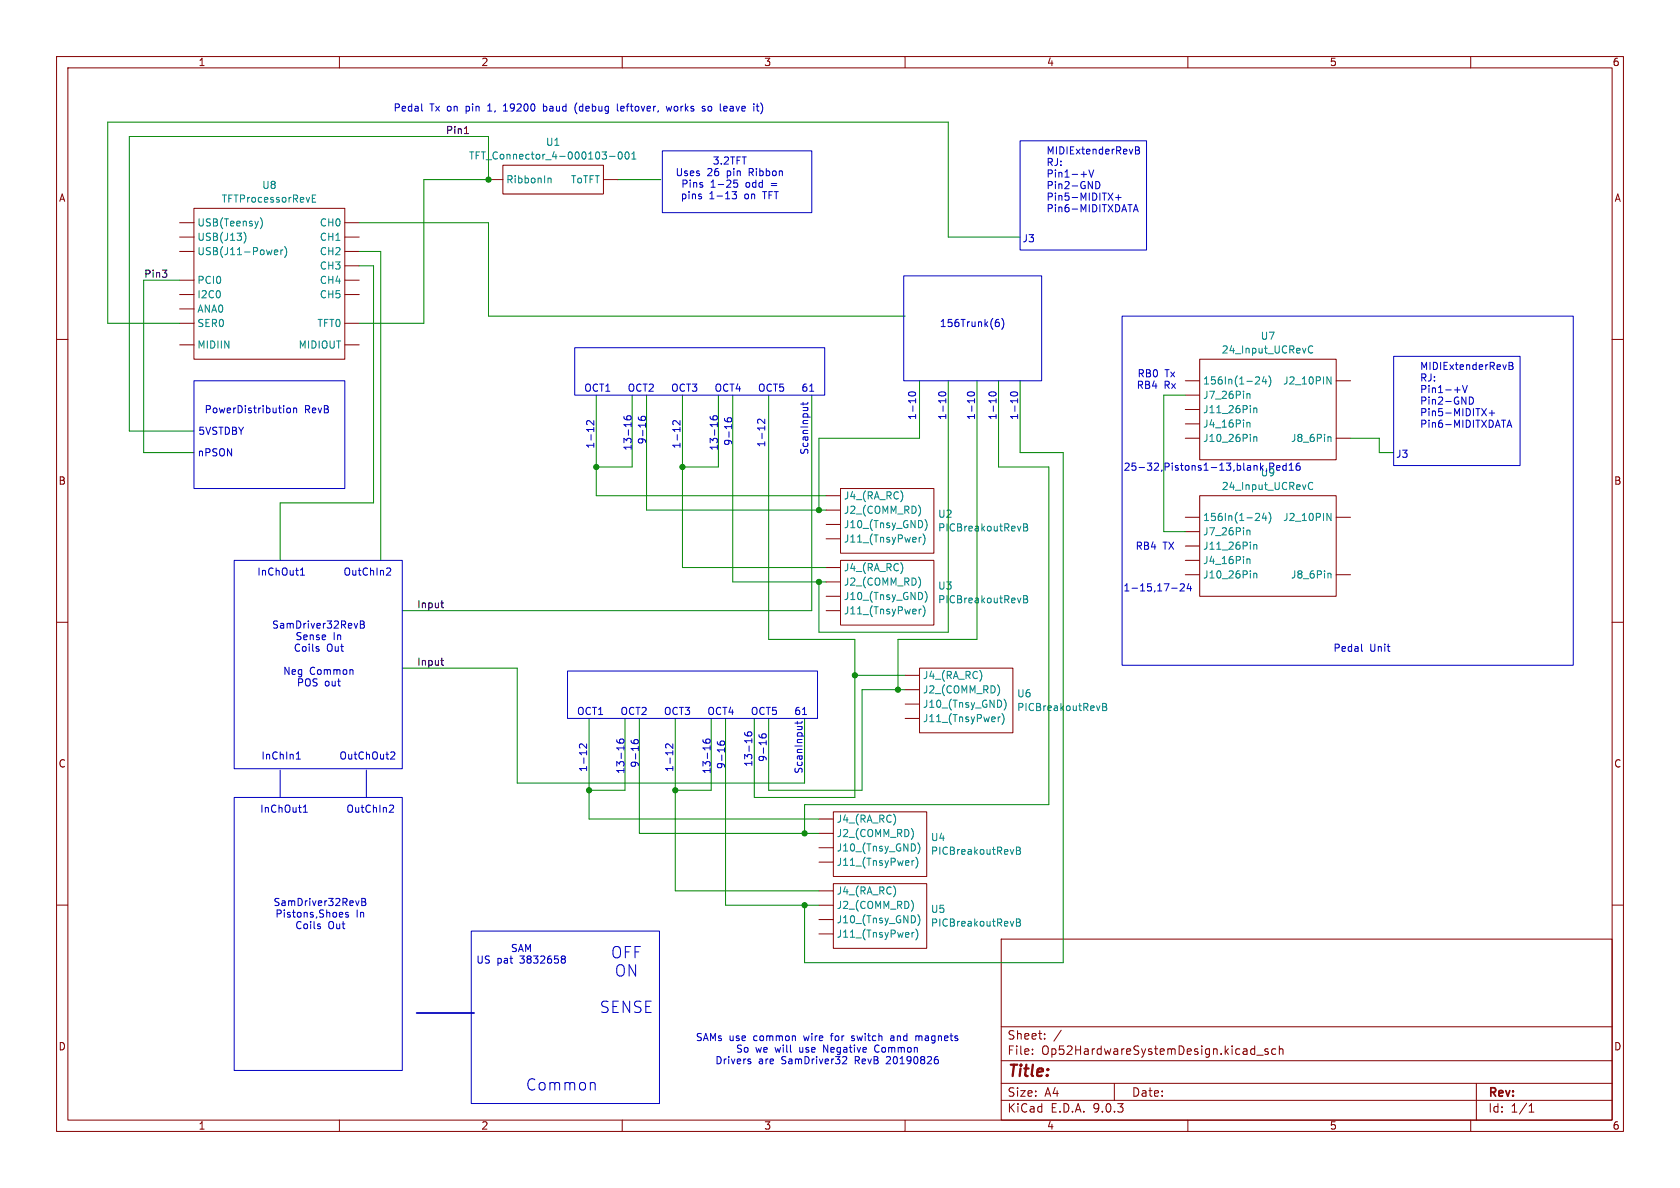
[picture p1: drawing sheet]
(kicad_sch
 (version 20250114)
 (generator "eeschema")
 (generator_version "9.0")
 (paper "A4")
 (lib_symbols
  (symbol "24_Input_UC,_Connectors_only_4-000050-001_1" (exclude_from_sim no) (in_bom yes) (on_board yes)
   (property "Reference" "U" (at 0 0 0) (effects (font (size 1.27 1.27))))
   (property "Value" "24_Input_UC,_Connectors_only_4-000050-001" (at 2.54 2.54 0) (effects (font (size 1.27 1.27))))
   (property "Footprint" "" (at 0 0 0) (effects (font (size 1.27 1.27)) (hide yes)))
   (property "Datasheet" "" (at 0 0 0) (effects (font (size 1.27 1.27)) (hide yes)))
   (property "Description" "" (at 0 0 0) (effects (font (size 1.27 1.27)) (hide yes)))
   (symbol "24_Input_UC,_Connectors_only_4-000050-001_1_0_1"
    (rectangle (start -6.35 -1.27) (end 17.78 -19.05) (stroke (width 0.1524) (type default)) (fill (type none))))
   (symbol "24_Input_UC,_Connectors_only_4-000050-001_1_1_1"
    (pin input line (at -8.89 -5.08 0) (length 2.54) (name "156In(1-24)" (effects (font (size 1.27 1.27)))) (number "" (effects (font (size 1.27 1.27)))))
    (pin input line (at -8.89 -7.62 0) (length 2.54) (name "J7_26Pin" (effects (font (size 1.27 1.27)))) (number "" (effects (font (size 1.27 1.27)))))
    (pin input line (at -8.89 -10.16 0) (length 2.54) (name "J11_26Pin" (effects (font (size 1.27 1.27)))) (number "" (effects (font (size 1.27 1.27)))))
    (pin input line (at -8.89 -12.7 0) (length 2.54) (name "J4_16Pin" (effects (font (size 1.27 1.27)))) (number "" (effects (font (size 1.27 1.27)))))
    (pin input line (at -8.89 -15.24 0) (length 2.54) (name "J10_26Pin" (effects (font (size 1.27 1.27)))) (number "" (effects (font (size 1.27 1.27)))))
    (pin input line (at 20.32 -5.08 180) (length 2.54) (name "J2_10PIN" (effects (font (size 1.27 1.27)))) (number "" (effects (font (size 1.27 1.27)))))
    (pin input line (at 20.32 -15.24 180) (length 2.54) (name "J8_6Pin" (effects (font (size 1.27 1.27)))) (number "" (effects (font (size 1.27 1.27))))))
   (embedded_fonts no))
  (symbol "PCBA:24_Input_UC,_Connectors_only_4-000050-001" (exclude_from_sim no) (in_bom yes) (on_board yes)
   (property "Reference" "U" (at 0 0 0) (effects (font (size 1.27 1.27))))
   (property "Value" "24_Input_UC,_Connectors_only_4-000050-001" (at 2.54 2.54 0) (effects (font (size 1.27 1.27))))
   (property "Footprint" "" (at 0 0 0) (effects (font (size 1.27 1.27)) (hide yes)))
   (property "Datasheet" "" (at 0 0 0) (effects (font (size 1.27 1.27)) (hide yes)))
   (property "Description" "" (at 0 0 0) (effects (font (size 1.27 1.27)) (hide yes)))
   (symbol "24_Input_UC,_Connectors_only_4-000050-001_0_1"
    (rectangle (start -6.35 -1.27) (end 17.78 -19.05) (stroke (width 0.1524) (type default)) (fill (type none))))
   (symbol "24_Input_UC,_Connectors_only_4-000050-001_1_1"
    (pin input line (at -8.89 -5.08 0) (length 2.54) (name "156In(1-24)" (effects (font (size 1.27 1.27)))) (number "" (effects (font (size 1.27 1.27)))))
    (pin input line (at -8.89 -7.62 0) (length 2.54) (name "J7_26Pin" (effects (font (size 1.27 1.27)))) (number "" (effects (font (size 1.27 1.27)))))
    (pin input line (at -8.89 -10.16 0) (length 2.54) (name "J11_26Pin" (effects (font (size 1.27 1.27)))) (number "" (effects (font (size 1.27 1.27)))))
    (pin input line (at -8.89 -12.7 0) (length 2.54) (name "J4_16Pin" (effects (font (size 1.27 1.27)))) (number "" (effects (font (size 1.27 1.27)))))
    (pin input line (at -8.89 -15.24 0) (length 2.54) (name "J10_26Pin" (effects (font (size 1.27 1.27)))) (number "" (effects (font (size 1.27 1.27)))))
    (pin input line (at 20.32 -5.08 180) (length 2.54) (name "J2_10PIN" (effects (font (size 1.27 1.27)))) (number "" (effects (font (size 1.27 1.27)))))
    (pin input line (at 20.32 -15.24 180) (length 2.54) (name "J8_6Pin" (effects (font (size 1.27 1.27)))) (number "" (effects (font (size 1.27 1.27))))))
   (embedded_fonts no))
  (symbol "PCBA:PICBreakoutRevB" (exclude_from_sim no) (in_bom yes) (on_board yes)
   (property "Reference" "U" (at -6.604 0.508 0) (effects (font (size 1.27 1.27))))
   (property "Value" "PICBreakoutRevB" (at 0.762 -1.524 0) (effects (font (size 1.27 1.27))))
   (property "Footprint" "" (at 0 0 0) (effects (font (size 1.27 1.27)) (hide yes)))
   (property "Datasheet" "" (at 0 0 0) (effects (font (size 1.27 1.27)) (hide yes)))
   (property "Description" "" (at 0 0 0) (effects (font (size 1.27 1.27)) (hide yes)))
   (symbol "PICBreakoutRevB_0_1"
    (rectangle (start -7.62 -2.54) (end 8.89 -13.97) (stroke (width 0) (type default)) (fill (type none))))
   (symbol "PICBreakoutRevB_1_1"
    (pin input line (at -10.16 -3.81 0) (length 2.54) (name "J4_(RA_RC)" (effects (font (size 1.27 1.27)))) (number "" (effects (font (size 1.27 1.27)))))
    (pin input line (at -10.16 -6.35 0) (length 2.54) (name "J2_(COMM_RD)" (effects (font (size 1.27 1.27)))) (number "" (effects (font (size 1.27 1.27)))))
    (pin input line (at -10.16 -8.89 0) (length 2.54) (name "J10_(Tnsy_GND)" (effects (font (size 1.27 1.27)))) (number "" (effects (font (size 1.27 1.27)))))
    (pin input line (at -10.16 -11.43 0) (length 2.54) (name "J11_(TnsyPwer)" (effects (font (size 1.27 1.27)))) (number "" (effects (font (size 1.27 1.27))))))
   (embedded_fonts no))
  (symbol "PCBA:TFTProcessorRevD_4-000041-001" (exclude_from_sim no) (in_bom yes) (on_board yes)
   (property "Reference" "U" (at 0 0 0) (effects (font (size 1.27 1.27))))
   (property "Value" "TFTProcessorRevD_4-000041-001" (at 0 2.54 0) (effects (font (size 1.27 1.27))))
   (property "Footprint" "" (at 0 0 0) (effects (font (size 1.27 1.27)) (hide yes)))
   (property "Datasheet" "" (at 0 0 0) (effects (font (size 1.27 1.27)) (hide yes)))
   (property "Description" "" (at 0 0 0) (effects (font (size 1.27 1.27)) (hide yes)))
   (symbol "TFTProcessorRevD_4-000041-001_0_1"
    (rectangle (start -10.16 -1.27) (end 16.51 -27.94) (stroke (width 0.1524) (type default)) (fill (type none))))
   (symbol "TFTProcessorRevD_4-000041-001_1_1"
    (pin input line (at -12.7 -3.81 0) (length 2.54) (name "USB(Teensy)" (effects (font (size 1.27 1.27)))) (number "" (effects (font (size 1.27 1.27)))))
    (pin input line (at -12.7 -6.35 0) (length 2.54) (name "USB(J13)" (effects (font (size 1.27 1.27)))) (number "" (effects (font (size 1.27 1.27)))))
    (pin input line (at -12.7 -8.89 0) (length 2.54) (name "USB(J11-Power)" (effects (font (size 1.27 1.27)))) (number "" (effects (font (size 1.27 1.27)))))
    (pin input line (at -12.7 -13.97 0) (length 2.54) (name "PCI0" (effects (font (size 1.27 1.27)))) (number "" (effects (font (size 1.27 1.27)))))
    (pin input line (at -12.7 -16.51 0) (length 2.54) (name "I2C0" (effects (font (size 1.27 1.27)))) (number "" (effects (font (size 1.27 1.27)))))
    (pin input line (at -12.7 -19.05 0) (length 2.54) (name "ANA0" (effects (font (size 1.27 1.27)))) (number "" (effects (font (size 1.27 1.27)))))
    (pin input line (at -12.7 -21.59 0) (length 2.54) (name "SER0" (effects (font (size 1.27 1.27)))) (number "" (effects (font (size 1.27 1.27)))))
    (pin input line (at -12.7 -25.4 0) (length 2.54) (name "MIDIIN" (effects (font (size 1.27 1.27)))) (number "" (effects (font (size 1.27 1.27)))))
    (pin input line (at 19.05 -3.81 180) (length 2.54) (name "CH0" (effects (font (size 1.27 1.27)))) (number "" (effects (font (size 1.27 1.27)))))
    (pin input line (at 19.05 -6.35 180) (length 2.54) (name "CH1" (effects (font (size 1.27 1.27)))) (number "" (effects (font (size 1.27 1.27)))))
    (pin input line (at 19.05 -8.89 180) (length 2.54) (name "CH2" (effects (font (size 1.27 1.27)))) (number "" (effects (font (size 1.27 1.27)))))
    (pin input line (at 19.05 -11.43 180) (length 2.54) (name "CH3" (effects (font (size 1.27 1.27)))) (number "" (effects (font (size 1.27 1.27)))))
    (pin input line (at 19.05 -13.97 180) (length 2.54) (name "CH4" (effects (font (size 1.27 1.27)))) (number "" (effects (font (size 1.27 1.27)))))
    (pin input line (at 19.05 -16.51 180) (length 2.54) (name "CH5" (effects (font (size 1.27 1.27)))) (number "" (effects (font (size 1.27 1.27)))))
    (pin input line (at 19.05 -21.59 180) (length 2.54) (name "TFT0" (effects (font (size 1.27 1.27)))) (number "" (effects (font (size 1.27 1.27)))))
    (pin output line (at 19.05 -25.4 180) (length 2.54) (name "MIDIOUT" (effects (font (size 1.27 1.27)))) (number "" (effects (font (size 1.27 1.27))))))
   (embedded_fonts no))
  (symbol "PCBA:TFT_Connector_4-000103-001" (exclude_from_sim no) (in_bom yes) (on_board yes)
   (property "Reference" "U" (at 0 0 0) (effects (font (size 1.27 1.27))))
   (property "Value" "TFT_Connector_4-000103-001" (at 0 2.54 0) (effects (font (size 1.27 1.27))))
   (property "Footprint" "" (at 0 0 0) (effects (font (size 1.27 1.27)) (hide yes)))
   (property "Datasheet" "" (at 0 0 0) (effects (font (size 1.27 1.27)) (hide yes)))
   (property "Description" "" (at 0 0 0) (effects (font (size 1.27 1.27)) (hide yes)))
   (symbol "TFT_Connector_4-000103-001_0_1"
    (rectangle (start -10.16 -1.27) (end 7.62 -6.35) (stroke (width 0.1524) (type default)) (fill (type none))))
   (symbol "TFT_Connector_4-000103-001_1_1"
    (pin input line (at -12.7 -3.81 0) (length 2.54) (name "RibbonIn" (effects (font (size 1.27 1.27)))) (number "" (effects (font (size 1.27 1.27)))))
    (pin output line (at 10.16 -3.81 180) (length 2.54) (name "ToTFT" (effects (font (size 1.27 1.27)))) (number "" (effects (font (size 1.27 1.27))))))
   (embedded_fonts no))
  (symbol "PICBreakoutRevB_1" (exclude_from_sim no) (in_bom yes) (on_board yes)
   (property "Reference" "U" (at -6.604 0.508 0) (effects (font (size 1.27 1.27))))
   (property "Value" "PICBreakoutRevB" (at 0.762 -1.524 0) (effects (font (size 1.27 1.27))))
   (property "Footprint" "" (at 0 0 0) (effects (font (size 1.27 1.27)) (hide yes)))
   (property "Datasheet" "" (at 0 0 0) (effects (font (size 1.27 1.27)) (hide yes)))
   (property "Description" "" (at 0 0 0) (effects (font (size 1.27 1.27)) (hide yes)))
   (symbol "PICBreakoutRevB_1_0_1"
    (rectangle (start -7.62 -2.54) (end 8.89 -13.97) (stroke (width 0) (type default)) (fill (type none))))
   (symbol "PICBreakoutRevB_1_1_1"
    (pin input line (at -10.16 -3.81 0) (length 2.54) (name "J4_(RA_RC)" (effects (font (size 1.27 1.27)))) (number "" (effects (font (size 1.27 1.27)))))
    (pin input line (at -10.16 -6.35 0) (length 2.54) (name "J2_(COMM_RD)" (effects (font (size 1.27 1.27)))) (number "" (effects (font (size 1.27 1.27)))))
    (pin input line (at -10.16 -8.89 0) (length 2.54) (name "J10_(Tnsy_GND)" (effects (font (size 1.27 1.27)))) (number "" (effects (font (size 1.27 1.27)))))
    (pin input line (at -10.16 -11.43 0) (length 2.54) (name "J11_(TnsyPwer)" (effects (font (size 1.27 1.27)))) (number "" (effects (font (size 1.27 1.27))))))
   (embedded_fonts no))
  (symbol "PICBreakoutRevB_2" (exclude_from_sim no) (in_bom yes) (on_board yes)
   (property "Reference" "U" (at -6.604 0.508 0) (effects (font (size 1.27 1.27))))
   (property "Value" "PICBreakoutRevB" (at 0.762 -1.524 0) (effects (font (size 1.27 1.27))))
   (property "Footprint" "" (at 0 0 0) (effects (font (size 1.27 1.27)) (hide yes)))
   (property "Datasheet" "" (at 0 0 0) (effects (font (size 1.27 1.27)) (hide yes)))
   (property "Description" "" (at 0 0 0) (effects (font (size 1.27 1.27)) (hide yes)))
   (symbol "PICBreakoutRevB_2_0_1"
    (rectangle (start -7.62 -2.54) (end 8.89 -13.97) (stroke (width 0) (type default)) (fill (type none))))
   (symbol "PICBreakoutRevB_2_1_1"
    (pin input line (at -10.16 -3.81 0) (length 2.54) (name "J4_(RA_RC)" (effects (font (size 1.27 1.27)))) (number "" (effects (font (size 1.27 1.27)))))
    (pin input line (at -10.16 -6.35 0) (length 2.54) (name "J2_(COMM_RD)" (effects (font (size 1.27 1.27)))) (number "" (effects (font (size 1.27 1.27)))))
    (pin input line (at -10.16 -8.89 0) (length 2.54) (name "J10_(Tnsy_GND)" (effects (font (size 1.27 1.27)))) (number "" (effects (font (size 1.27 1.27)))))
    (pin input line (at -10.16 -11.43 0) (length 2.54) (name "J11_(TnsyPwer)" (effects (font (size 1.27 1.27)))) (number "" (effects (font (size 1.27 1.27))))))
   (embedded_fonts no))
  (symbol "PICBreakoutRevB_3" (exclude_from_sim no) (in_bom yes) (on_board yes)
   (property "Reference" "U" (at -6.604 0.508 0) (effects (font (size 1.27 1.27))))
   (property "Value" "PICBreakoutRevB" (at 0.762 -1.524 0) (effects (font (size 1.27 1.27))))
   (property "Footprint" "" (at 0 0 0) (effects (font (size 1.27 1.27)) (hide yes)))
   (property "Datasheet" "" (at 0 0 0) (effects (font (size 1.27 1.27)) (hide yes)))
   (property "Description" "" (at 0 0 0) (effects (font (size 1.27 1.27)) (hide yes)))
   (symbol "PICBreakoutRevB_3_0_1"
    (rectangle (start -7.62 -2.54) (end 8.89 -13.97) (stroke (width 0) (type default)) (fill (type none))))
   (symbol "PICBreakoutRevB_3_1_1"
    (pin input line (at -10.16 -3.81 0) (length 2.54) (name "J4_(RA_RC)" (effects (font (size 1.27 1.27)))) (number "" (effects (font (size 1.27 1.27)))))
    (pin input line (at -10.16 -6.35 0) (length 2.54) (name "J2_(COMM_RD)" (effects (font (size 1.27 1.27)))) (number "" (effects (font (size 1.27 1.27)))))
    (pin input line (at -10.16 -8.89 0) (length 2.54) (name "J10_(Tnsy_GND)" (effects (font (size 1.27 1.27)))) (number "" (effects (font (size 1.27 1.27)))))
    (pin input line (at -10.16 -11.43 0) (length 2.54) (name "J11_(TnsyPwer)" (effects (font (size 1.27 1.27)))) (number "" (effects (font (size 1.27 1.27))))))
   (embedded_fonts no))
  (symbol "PICBreakoutRevB_4" (exclude_from_sim no) (in_bom yes) (on_board yes)
   (property "Reference" "U" (at -6.604 0.508 0) (effects (font (size 1.27 1.27))))
   (property "Value" "PICBreakoutRevB" (at 0.762 -1.524 0) (effects (font (size 1.27 1.27))))
   (property "Footprint" "" (at 0 0 0) (effects (font (size 1.27 1.27)) (hide yes)))
   (property "Datasheet" "" (at 0 0 0) (effects (font (size 1.27 1.27)) (hide yes)))
   (property "Description" "" (at 0 0 0) (effects (font (size 1.27 1.27)) (hide yes)))
   (symbol "PICBreakoutRevB_4_0_1"
    (rectangle (start -7.62 -2.54) (end 8.89 -13.97) (stroke (width 0) (type default)) (fill (type none))))
   (symbol "PICBreakoutRevB_4_1_1"
    (pin input line (at -10.16 -3.81 0) (length 2.54) (name "J4_(RA_RC)" (effects (font (size 1.27 1.27)))) (number "" (effects (font (size 1.27 1.27)))))
    (pin input line (at -10.16 -6.35 0) (length 2.54) (name "J2_(COMM_RD)" (effects (font (size 1.27 1.27)))) (number "" (effects (font (size 1.27 1.27)))))
    (pin input line (at -10.16 -8.89 0) (length 2.54) (name "J10_(Tnsy_GND)" (effects (font (size 1.27 1.27)))) (number "" (effects (font (size 1.27 1.27)))))
    (pin input line (at -10.16 -11.43 0) (length 2.54) (name "J11_(TnsyPwer)" (effects (font (size 1.27 1.27)))) (number "" (effects (font (size 1.27 1.27))))))
   (embedded_fonts no)))
 (rectangle
  (start 100.33 118.618)
  (end 144.526 127)
  (stroke (width 0) (type solid))
  (fill (type none)))
 (rectangle
  (start 117.094 26.67)
  (end 143.51 37.592)
  (stroke (width 0) (type solid))
  (fill (type none)))
 (rectangle
  (start 159.766 48.768)
  (end 184.15 67.31)
  (stroke (width 0) (type default))
  (fill (type none)))
 (rectangle
  (start 34.29 67.31)
  (end 60.96 86.36)
  (stroke (width 0) (type default))
  (fill (type none)))
 (rectangle
  (start 246.38 62.992)
  (end 268.732 82.296)
  (stroke (width 0) (type default))
  (fill (type none)))
 (rectangle
  (start 180.34 24.892)
  (end 202.692 44.196)
  (stroke (width 0) (type default))
  (fill (type none)))
 (rectangle
  (start 83.312 164.592)
  (end 116.586 195.072)
  (stroke (width 0) (type solid))
  (fill (type none)))
 (rectangle
  (start 41.402 99.06)
  (end 71.12 135.89)
  (stroke (width 0) (type default))
  (fill (type none)))
 (rectangle
  (start 198.374 55.88)
  (end 278.13 117.602)
  (stroke (width 0) (type solid))
  (fill (type none)))
 (rectangle
  (start 41.402 140.97)
  (end 71.12 189.23)
  (stroke (width 0) (type default))
  (fill (type none)))
 (rectangle
  (start 101.6 61.468)
  (end 145.796 69.85)
  (stroke (width 0) (type solid))
  (fill (type none)))
 (text "9-16"
  (exclude_from_sim no)
  (at 127.508 133.604 90)
  (effects (font (size 1.27 1.27))))
 (text "RB0 Tx\nRB4 Rx"
  (exclude_from_sim no)
  (at 204.47 67.31 0)
  (effects (font (size 1.27 1.27))))
 (text "InChOut1"
  (exclude_from_sim no)
  (at 50.292 143.256 0)
  (effects (font (size 1.27 1.27))))
 (text "SamDriver32RevB\nSense In\nCoils Out\n\nNeg Common\nPOS out"
  (exclude_from_sim no)
  (at 56.388 115.824 0)
  (effects (font (size 1.27 1.27))))
 (text "InChOut1"
  (exclude_from_sim no)
  (at 49.784 101.346 0)
  (effects (font (size 1.27 1.27))))
 (text "RB4 TX"
  (exclude_from_sim no)
  (at 204.216 96.774 0)
  (effects (font (size 1.27 1.27))))
 (text "Pedal Tx on pin 1, 19200 baud (debug leftover, works so leave it)"
  (exclude_from_sim no)
  (at 102.362 19.304 0)
  (effects (font (size 1.27 1.27))))
 (text "MIDIExtenderRevB\nRJ:\nPin1-+V\nPin2-GND\nPin5-MIDITX+\nPin6-MIDITXDATA\n"
  (exclude_from_sim no)
  (at 184.912 32.004 0)
  (effects (font (size 1.27 1.27)) (justify left)))
 (text "1-10"
  (exclude_from_sim no)
  (at 161.29 71.882 90)
  (effects (font (size 1.27 1.27))))
 (text "OutChOut2"
  (exclude_from_sim no)
  (at 65.024 133.858 0)
  (effects (font (size 1.27 1.27))))
 (text "nPSON"
  (exclude_from_sim no)
  (at 38.1 80.264 0)
  (effects (font (size 1.27 1.27))))
 (text "9-16"
  (exclude_from_sim no)
  (at 128.778 76.454 90)
  (effects (font (size 1.27 1.27))))
 (text "9-16"
  (exclude_from_sim no)
  (at 113.538 76.2 90)
  (effects (font (size 1.27 1.27))))
 (text "9-16"
  (exclude_from_sim no)
  (at 112.268 133.35 90)
  (effects (font (size 1.27 1.27))))
 (text "13-16"
  (exclude_from_sim no)
  (at 132.334 132.588 90)
  (effects (font (size 1.27 1.27))))
 (text "5VSTDBY"
  (exclude_from_sim no)
  (at 39.116 76.454 0)
  (effects (font (size 1.27 1.27))))
 (text "PowerDistribution RevB"
  (exclude_from_sim no)
  (at 47.244 72.644 0)
  (effects (font (size 1.27 1.27))))
 (text "1-10"
  (exclude_from_sim no)
  (at 179.324 71.882 90)
  (effects (font (size 1.27 1.27))))
 (text "1-12"
  (exclude_from_sim no)
  (at 103.124 134.112 90)
  (effects (font (size 1.27 1.27))))
 (text "OutChIn2"
  (exclude_from_sim no)
  (at 65.024 101.346 0)
  (effects (font (size 1.27 1.27))))
 (text "13-16"
  (exclude_from_sim no)
  (at 110.998 76.708 90)
  (effects (font (size 1.27 1.27))))
 (text "3.2TFT\nUses 26 pin Ribbon\nPins 1-25 odd =\npins 1-13 on TFT"
  (exclude_from_sim no)
  (at 129.032 31.75 0)
  (effects (font (size 1.27 1.27))))
 (text "J3"
  (exclude_from_sim no)
  (at 181.864 42.418 0)
  (effects (font (size 1.27 1.27))))
 (text "1-12"
  (exclude_from_sim no)
  (at 134.62 76.708 90)
  (effects (font (size 1.27 1.27))))
 (text "1-10"
  (exclude_from_sim no)
  (at 171.704 71.882 90)
  (effects (font (size 1.27 1.27))))
 (text "1-10"
  (exclude_from_sim no)
  (at 175.514 71.882 90)
  (effects (font (size 1.27 1.27))))
 (text "J3"
  (exclude_from_sim no)
  (at 247.904 80.518 0)
  (effects (font (size 1.27 1.27))))
 (text "Pedal Unit"
  (exclude_from_sim no)
  (at 240.792 114.808 0)
  (effects (font (size 1.27 1.27))))
 (text "OutChIn2"
  (exclude_from_sim no)
  (at 65.532 143.256 0)
  (effects (font (size 1.27 1.27))))
 (text "Common"
  (exclude_from_sim no)
  (at 99.314 192.024 0)
  (effects (font (size 2 2))))
 (text "OCT1   OCT2   OCT3   OCT4   OCT5   61"
  (exclude_from_sim no)
  (at 123.698 68.834 0)
  (effects (font (size 1.27 1.27))))
 (text "1-15,17-24"
  (exclude_from_sim no)
  (at 204.724 104.14 0)
  (effects (font (size 1.27 1.27))))
 (text "156Trunk(6)"
  (exclude_from_sim no)
  (at 171.958 57.404 0)
  (effects (font (size 1.27 1.27))))
 (text "1-12"
  (exclude_from_sim no)
  (at 104.394 76.962 90)
  (effects (font (size 1.27 1.27))))
 (text "1-12"
  (exclude_from_sim no)
  (at 119.634 76.962 90)
  (effects (font (size 1.27 1.27))))
 (text "1-12"
  (exclude_from_sim no)
  (at 118.364 134.112 90)
  (effects (font (size 1.27 1.27))))
 (text "ScanInput"
  (exclude_from_sim no)
  (at 141.224 132.334 90)
  (effects (font (size 1.27 1.27))))
 (text "OFF\nON\n\nSENSE"
  (exclude_from_sim no)
  (at 110.744 173.482 0)
  (effects (font (size 2 2))))
 (text "13-16"
  (exclude_from_sim no)
  (at 109.728 133.858 90)
  (effects (font (size 1.27 1.27))))
 (text "MIDIExtenderRevB\nRJ:\nPin1-+V\nPin2-GND\nPin5-MIDITX+\nPin6-MIDITXDATA\n"
  (exclude_from_sim no)
  (at 250.952 70.104 0)
  (effects (font (size 1.27 1.27)) (justify left)))
 (text "ScanInput"
  (exclude_from_sim no)
  (at 142.24 75.946 90)
  (effects (font (size 1.27 1.27))))
 (text "SAMs use common wire for switch and magnets\nSo we will use Negative Common\nDrivers are SamDriver32 RevB 20190826"
  (exclude_from_sim no)
  (at 146.304 185.674 0)
  (effects (font (size 1.27 1.27))))
 (text "9-16"
  (exclude_from_sim no)
  (at 134.874 132.334 90)
  (effects (font (size 1.27 1.27))))
 (text "13-16"
  (exclude_from_sim no)
  (at 126.238 76.708 90)
  (effects (font (size 1.27 1.27))))
 (text "SAM\nUS pat 3832658"
  (exclude_from_sim no)
  (at 92.202 168.91 0)
  (effects (font (size 1.27 1.27))))
 (text "1-10"
  (exclude_from_sim no)
  (at 166.624 71.882 90)
  (effects (font (size 1.27 1.27))))
 (text "SamDriver32RevB\nPistons,Shoes In\nCoils Out"
  (exclude_from_sim no)
  (at 56.642 161.798 0)
  (effects (font (size 1.27 1.27))))
 (text "25-32,Pistons1-13,blank,Ped16"
  (exclude_from_sim no)
  (at 214.376 82.804 0)
  (effects (font (size 1.27 1.27))))
 (text "13-16"
  (exclude_from_sim no)
  (at 124.968 133.858 90)
  (effects (font (size 1.27 1.27))))
 (text "OCT1   OCT2   OCT3   OCT4   OCT5   61"
  (exclude_from_sim no)
  (at 122.428 125.984 0)
  (effects (font (size 1.27 1.27))))
 (text "InChIn1"
  (exclude_from_sim no)
  (at 49.784 133.858 0)
  (effects (font (size 1.27 1.27))))
 (junction
  (at 86.36 31.75)
  (diameter 0)
  (color 0 0 0 0))
 (junction
  (at 104.14 139.7)
  (diameter 0)
  (color 0 0 0 0))
 (junction
  (at 142.24 147.32)
  (diameter 0)
  (color 0 0 0 0))
 (junction
  (at 158.75 121.92)
  (diameter 0)
  (color 0 0 0 0))
 (junction
  (at 142.24 160.02)
  (diameter 0)
  (color 0 0 0 0))
 (junction
  (at 119.38 139.7)
  (diameter 0)
  (color 0 0 0 0))
 (junction
  (at 144.78 90.17)
  (diameter 0)
  (color 0 0 0 0))
 (junction
  (at 151.13 119.38)
  (diameter 0)
  (color 0 0 0 0))
 (junction
  (at 105.41 82.55)
  (diameter 0)
  (color 0 0 0 0))
 (junction
  (at 120.65 82.55)
  (diameter 0)
  (color 0 0 0 0))
 (junction
  (at 144.78 102.87)
  (diameter 0)
  (color 0 0 0 0))
 (wire
  (pts (xy 144.78 77.47) (xy 162.56 77.47))
  (stroke (width 0) (type default)))
 (wire
  (pts (xy 144.78 157.48) (xy 119.38 157.48))
  (stroke (width 0) (type default)))
 (polyline
  (pts (xy 64.77 136.144) (xy 64.77 140.97))
  (stroke (width 0) (type default)))
 (wire
  (pts (xy 142.24 160.02) (xy 128.27 160.02))
  (stroke (width 0) (type default)))
 (wire
  (pts (xy 135.89 127) (xy 135.89 139.7))
  (stroke (width 0) (type default)))
 (wire
  (pts (xy 187.96 170.18) (xy 187.96 80.01))
  (stroke (width 0) (type default)))
 (wire
  (pts (xy 25.4 80.01) (xy 34.29 80.01))
  (stroke (width 0) (type default)))
 (wire
  (pts (xy 144.78 90.17) (xy 144.78 77.47))
  (stroke (width 0) (type default)))
 (wire
  (pts (xy 110.49 139.7) (xy 104.14 139.7))
  (stroke (width 0) (type default)))
 (wire
  (pts (xy 104.14 144.78) (xy 104.14 139.7))
  (stroke (width 0) (type default)))
 (bus
  (pts (xy 73.66 179.07) (xy 83.82 179.07))
  (stroke (width 0) (type default)))
 (wire
  (pts (xy 144.78 90.17) (xy 146.05 90.17))
  (stroke (width 0) (type default)))
 (wire
  (pts (xy 151.13 119.38) (xy 151.13 140.97))
  (stroke (width 0) (type default)))
 (wire
  (pts (xy 22.86 76.2) (xy 22.86 24.13))
  (stroke (width 0) (type default)))
 (wire
  (pts (xy 135.89 69.85) (xy 135.89 113.03))
  (stroke (width 0) (type default)))
 (wire
  (pts (xy 144.78 102.87) (xy 129.54 102.87))
  (stroke (width 0) (type default)))
 (wire
  (pts (xy 25.4 49.53) (xy 31.75 49.53))
  (stroke (width 0) (type default)))
 (wire
  (pts (xy 143.51 69.85) (xy 143.51 107.95))
  (stroke (width 0) (type default)))
 (wire
  (pts (xy 74.93 31.75) (xy 86.36 31.75))
  (stroke (width 0) (type default)))
 (wire
  (pts (xy 91.44 138.43) (xy 91.44 118.11))
  (stroke (width 0) (type default)))
 (wire
  (pts (xy 86.36 39.37) (xy 86.36 55.88))
  (stroke (width 0) (type default)))
 (wire
  (pts (xy 238.76 77.47) (xy 243.84 77.47))
  (stroke (width 0) (type default)))
 (wire
  (pts (xy 142.24 142.24) (xy 185.42 142.24))
  (stroke (width 0) (type default)))
 (wire
  (pts (xy 125.73 127) (xy 125.73 139.7))
  (stroke (width 0) (type default)))
 (wire
  (pts (xy 133.35 127) (xy 133.35 140.97))
  (stroke (width 0) (type default)))
 (wire
  (pts (xy 63.5 57.15) (xy 74.93 57.15))
  (stroke (width 0) (type default)))
 (wire
  (pts (xy 142.24 147.32) (xy 144.78 147.32))
  (stroke (width 0) (type default)))
 (wire
  (pts (xy 19.05 21.59) (xy 167.64 21.59))
  (stroke (width 0) (type default)))
 (wire
  (pts (xy 22.86 24.13) (xy 86.36 24.13))
  (stroke (width 0) (type default)))
 (wire
  (pts (xy 105.41 87.63) (xy 105.41 82.55))
  (stroke (width 0) (type default)))
 (wire
  (pts (xy 120.65 69.85) (xy 120.65 82.55))
  (stroke (width 0) (type default)))
 (wire
  (pts (xy 31.75 57.15) (xy 19.05 57.15))
  (stroke (width 0) (type default)))
 (wire
  (pts (xy 144.78 144.78) (xy 104.14 144.78))
  (stroke (width 0) (type default)))
 (wire
  (pts (xy 63.5 44.45) (xy 67.31 44.45))
  (stroke (width 0) (type default)))
 (wire
  (pts (xy 119.38 127) (xy 119.38 139.7))
  (stroke (width 0) (type default)))
 (wire
  (pts (xy 167.64 41.91) (xy 180.34 41.91))
  (stroke (width 0) (type default)))
 (wire
  (pts (xy 142.24 147.32) (xy 142.24 142.24))
  (stroke (width 0) (type default)))
 (wire
  (pts (xy 158.75 113.03) (xy 172.72 113.03))
  (stroke (width 0) (type default)))
 (wire
  (pts (xy 71.12 118.11) (xy 91.44 118.11))
  (stroke (width 0) (type default)))
 (wire
  (pts (xy 144.78 111.76) (xy 167.64 111.76))
  (stroke (width 0) (type default)))
 (wire
  (pts (xy 113.03 147.32) (xy 142.24 147.32))
  (stroke (width 0) (type default)))
 (wire
  (pts (xy 129.54 69.85) (xy 129.54 102.87))
  (stroke (width 0) (type default)))
 (wire
  (pts (xy 158.75 121.92) (xy 152.4 121.92))
  (stroke (width 0) (type default)))
 (wire
  (pts (xy 109.22 31.75) (xy 116.84 31.75))
  (stroke (width 0) (type default)))
 (wire
  (pts (xy 142.24 138.43) (xy 91.44 138.43))
  (stroke (width 0) (type default)))
 (wire
  (pts (xy 63.5 46.99) (xy 66.04 46.99))
  (stroke (width 0) (type default)))
 (wire
  (pts (xy 67.31 44.45) (xy 67.31 99.06))
  (stroke (width 0) (type default)))
 (wire
  (pts (xy 86.36 24.13) (xy 86.36 31.75))
  (stroke (width 0) (type default)))
 (wire
  (pts (xy 185.42 142.24) (xy 185.42 82.55))
  (stroke (width 0) (type default)))
 (wire
  (pts (xy 127 82.55) (xy 120.65 82.55))
  (stroke (width 0) (type default)))
 (wire
  (pts (xy 104.14 127) (xy 104.14 139.7))
  (stroke (width 0) (type default)))
 (wire
  (pts (xy 66.04 46.99) (xy 66.04 88.9))
  (stroke (width 0) (type default)))
 (wire
  (pts (xy 146.05 102.87) (xy 144.78 102.87))
  (stroke (width 0) (type default)))
 (wire
  (pts (xy 151.13 140.97) (xy 133.35 140.97))
  (stroke (width 0) (type default)))
 (wire
  (pts (xy 146.05 100.33) (xy 120.65 100.33))
  (stroke (width 0) (type default)))
 (wire
  (pts (xy 187.96 80.01) (xy 180.34 80.01))
  (stroke (width 0) (type default)))
 (wire
  (pts (xy 111.76 82.55) (xy 105.41 82.55))
  (stroke (width 0) (type default)))
 (wire
  (pts (xy 74.93 57.15) (xy 74.93 31.75))
  (stroke (width 0) (type default)))
 (wire
  (pts (xy 160.02 119.38) (xy 151.13 119.38))
  (stroke (width 0) (type default)))
 (wire
  (pts (xy 127 69.85) (xy 127 82.55))
  (stroke (width 0) (type default)))
 (wire
  (pts (xy 49.53 88.9) (xy 49.53 99.06))
  (stroke (width 0) (type default)))
 (wire
  (pts (xy 185.42 82.55) (xy 176.53 82.55))
  (stroke (width 0) (type default)))
 (wire
  (pts (xy 142.24 170.18) (xy 187.96 170.18))
  (stroke (width 0) (type default)))
 (wire
  (pts (xy 180.34 67.31) (xy 180.34 80.01))
  (stroke (width 0) (type default)))
 (wire
  (pts (xy 125.73 139.7) (xy 119.38 139.7))
  (stroke (width 0) (type default)))
 (wire
  (pts (xy 160.02 121.92) (xy 158.75 121.92))
  (stroke (width 0) (type default)))
 (wire
  (pts (xy 142.24 160.02) (xy 142.24 170.18))
  (stroke (width 0) (type default)))
 (wire
  (pts (xy 243.84 77.47) (xy 243.84 80.01))
  (stroke (width 0) (type default)))
 (wire
  (pts (xy 172.72 67.31) (xy 172.72 113.03))
  (stroke (width 0) (type default)))
 (wire
  (pts (xy 105.41 69.85) (xy 105.41 82.55))
  (stroke (width 0) (type default)))
 (wire
  (pts (xy 111.76 69.85) (xy 111.76 82.55))
  (stroke (width 0) (type default)))
 (polyline
  (pts (xy 49.53 136.144) (xy 49.53 140.97))
  (stroke (width 0) (type default)))
 (wire
  (pts (xy 142.24 127) (xy 142.24 138.43))
  (stroke (width 0) (type default)))
 (wire
  (pts (xy 25.4 49.53) (xy 25.4 80.01))
  (stroke (width 0) (type default)))
 (wire
  (pts (xy 119.38 157.48) (xy 119.38 139.7))
  (stroke (width 0) (type default)))
 (wire
  (pts (xy 22.86 76.2) (xy 34.29 76.2))
  (stroke (width 0) (type default)))
 (wire
  (pts (xy 209.55 93.98) (xy 205.74 93.98))
  (stroke (width 0) (type default)))
 (wire
  (pts (xy 144.78 102.87) (xy 144.78 111.76))
  (stroke (width 0) (type default)))
 (wire
  (pts (xy 243.84 80.01) (xy 246.38 80.01))
  (stroke (width 0) (type default)))
 (wire
  (pts (xy 152.4 139.7) (xy 135.89 139.7))
  (stroke (width 0) (type default)))
 (wire
  (pts (xy 128.27 127) (xy 128.27 160.02))
  (stroke (width 0) (type default)))
 (wire
  (pts (xy 113.03 127) (xy 113.03 147.32))
  (stroke (width 0) (type default)))
 (wire
  (pts (xy 71.12 107.95) (xy 143.51 107.95))
  (stroke (width 0) (type default)))
 (wire
  (pts (xy 19.05 57.15) (xy 19.05 21.59))
  (stroke (width 0) (type default)))
 (wire
  (pts (xy 86.36 55.88) (xy 160.02 55.88))
  (stroke (width 0) (type default)))
 (wire
  (pts (xy 66.04 88.9) (xy 49.53 88.9))
  (stroke (width 0) (type default)))
 (wire
  (pts (xy 114.3 69.85) (xy 114.3 90.17))
  (stroke (width 0) (type default)))
 (wire
  (pts (xy 151.13 113.03) (xy 135.89 113.03))
  (stroke (width 0) (type default)))
 (wire
  (pts (xy 152.4 121.92) (xy 152.4 139.7))
  (stroke (width 0) (type default)))
 (wire
  (pts (xy 110.49 127) (xy 110.49 139.7))
  (stroke (width 0) (type default)))
 (wire
  (pts (xy 162.56 67.31) (xy 162.56 77.47))
  (stroke (width 0) (type default)))
 (wire
  (pts (xy 176.53 67.31) (xy 176.53 82.55))
  (stroke (width 0) (type default)))
 (wire
  (pts (xy 205.74 93.98) (xy 205.74 69.85))
  (stroke (width 0) (type default)))
 (wire
  (pts (xy 120.65 100.33) (xy 120.65 82.55))
  (stroke (width 0) (type default)))
 (wire
  (pts (xy 63.5 39.37) (xy 86.36 39.37))
  (stroke (width 0) (type default)))
 (wire
  (pts (xy 167.64 67.31) (xy 167.64 111.76))
  (stroke (width 0) (type default)))
 (wire
  (pts (xy 114.3 90.17) (xy 144.78 90.17))
  (stroke (width 0) (type default)))
 (wire
  (pts (xy 151.13 119.38) (xy 151.13 113.03))
  (stroke (width 0) (type default)))
 (wire
  (pts (xy 144.78 160.02) (xy 142.24 160.02))
  (stroke (width 0) (type default)))
 (wire
  (pts (xy 158.75 121.92) (xy 158.75 113.03))
  (stroke (width 0) (type default)))
 (wire
  (pts (xy 146.05 87.63) (xy 105.41 87.63))
  (stroke (width 0) (type default)))
 (wire
  (pts (xy 205.74 69.85) (xy 209.55 69.85))
  (stroke (width 0) (type default)))
 (wire
  (pts (xy 167.64 21.59) (xy 167.64 41.91))
  (stroke (width 0) (type default)))
 (label "Input"
  (at 73.66 118.11 0)
  (effects (font (size 1.27 1.27)) (justify left bottom)))
 (label "Pin1"
  (at 78.74 24.13 0)
  (effects (font (size 1.27 1.27)) (justify left bottom)))
 (label "Input"
  (at 73.66 107.95 0)
  (effects (font (size 1.27 1.27)) (justify left bottom)))
 (label "Pin3"
  (at 25.4 49.53 0)
  (effects (font (size 1.27 1.27)) (justify left bottom)))
 (symbol
  (lib_id "PCBA:TFTProcessorRevD_4-000041-001")
  (at 44.45 35.56 0)
  (unit 1)
  (exclude_from_sim no)
  (in_bom yes)
  (on_board yes)
  (dnp no)
  (fields_autoplaced yes)
  (property "Reference" "U8" (at 47.625 32.7363 0) (effects (font (size 1.27 1.27))))
  (property "Value" "TFTProcessorRevE" (at 47.625 35.1606 0) (effects (font (size 1.27 1.27))))
  (property "Footprint" "" (at 44.45 35.56 0) (effects (font (size 1.27 1.27)) (hide yes)))
  (property "Datasheet" "" (at 44.45 35.56 0) (effects (font (size 1.27 1.27)) (hide yes)))
  (property "Description" "" (at 44.45 35.56 0) (effects (font (size 1.27 1.27)) (hide yes)))
  (pin "")
  (pin "")
  (pin "")
  (pin "")
  (pin "")
  (pin "")
  (pin "")
  (pin "")
  (pin "")
  (pin "")
  (pin "")
  (pin "")
  (pin "")
  (pin "")
  (pin "")
  (pin ""))
 (symbol
  (lib_name "PICBreakoutRevB_1")
  (lib_id "PCBA:PICBreakoutRevB")
  (at 156.21 96.52 0)
  (unit 1)
  (exclude_from_sim no)
  (in_bom yes)
  (on_board yes)
  (dnp no)
  (fields_autoplaced yes)
  (property "Reference" "U3" (at 165.735 103.5628 0) (effects (font (size 1.27 1.27)) (justify left)))
  (property "Value" "PICBreakoutRevB" (at 165.735 105.9871 0) (effects (font (size 1.27 1.27)) (justify left)))
  (property "Footprint" "" (at 156.21 96.52 0) (effects (font (size 1.27 1.27)) (hide yes)))
  (property "Datasheet" "" (at 156.21 96.52 0) (effects (font (size 1.27 1.27)) (hide yes)))
  (property "Description" "" (at 156.21 96.52 0) (effects (font (size 1.27 1.27)) (hide yes)))
  (pin "")
  (pin "")
  (pin "")
  (pin ""))
 (symbol
  (lib_name "PICBreakoutRevB_4")
  (lib_id "PCBA:PICBreakoutRevB")
  (at 170.18 115.57 0)
  (unit 1)
  (exclude_from_sim no)
  (in_bom yes)
  (on_board yes)
  (dnp no)
  (fields_autoplaced yes)
  (property "Reference" "U6" (at 179.705 122.6128 0) (effects (font (size 1.27 1.27)) (justify left)))
  (property "Value" "PICBreakoutRevB" (at 179.705 125.0371 0) (effects (font (size 1.27 1.27)) (justify left)))
  (property "Footprint" "" (at 170.18 115.57 0) (effects (font (size 1.27 1.27)) (hide yes)))
  (property "Datasheet" "" (at 170.18 115.57 0) (effects (font (size 1.27 1.27)) (hide yes)))
  (property "Description" "" (at 170.18 115.57 0) (effects (font (size 1.27 1.27)) (hide yes)))
  (pin "")
  (pin "")
  (pin "")
  (pin ""))
 (symbol
  (lib_name "PICBreakoutRevB_3")
  (lib_id "PCBA:PICBreakoutRevB")
  (at 154.94 153.67 0)
  (unit 1)
  (exclude_from_sim no)
  (in_bom yes)
  (on_board yes)
  (dnp no)
  (fields_autoplaced yes)
  (property "Reference" "U5" (at 164.465 160.7128 0) (effects (font (size 1.27 1.27)) (justify left)))
  (property "Value" "PICBreakoutRevB" (at 164.465 163.1371 0) (effects (font (size 1.27 1.27)) (justify left)))
  (property "Footprint" "" (at 154.94 153.67 0) (effects (font (size 1.27 1.27)) (hide yes)))
  (property "Datasheet" "" (at 154.94 153.67 0) (effects (font (size 1.27 1.27)) (hide yes)))
  (property "Description" "" (at 154.94 153.67 0) (effects (font (size 1.27 1.27)) (hide yes)))
  (pin "")
  (pin "")
  (pin "")
  (pin ""))
 (symbol
  (lib_id "PCBA:TFT_Connector_4-000103-001")
  (at 99.06 27.94 0)
  (unit 1)
  (exclude_from_sim no)
  (in_bom yes)
  (on_board yes)
  (dnp no)
  (property "Reference" "U1" (at 97.79 25.1163 0) (effects (font (size 1.27 1.27))))
  (property "Value" "TFT_Connector_4-000103-001" (at 97.79 27.5406 0) (effects (font (size 1.27 1.27))))
  (property "Footprint" "" (at 99.06 27.94 0) (effects (font (size 1.27 1.27)) (hide yes)))
  (property "Datasheet" "" (at 99.06 27.94 0) (effects (font (size 1.27 1.27)) (hide yes)))
  (property "Description" "" (at 99.06 27.94 0) (effects (font (size 1.27 1.27)) (hide yes)))
  (pin "")
  (pin ""))
 (symbol
  (lib_id "PCBA:24_Input_UC,_Connectors_only_4-000050-001")
  (at 218.44 62.23 0)
  (unit 1)
  (exclude_from_sim no)
  (in_bom yes)
  (on_board yes)
  (dnp no)
  (fields_autoplaced yes)
  (property "Reference" "U7" (at 224.155 59.4063 0) (effects (font (size 1.27 1.27))))
  (property "Value" "24_Input_UCRevC" (at 224.155 61.8306 0) (effects (font (size 1.27 1.27))))
  (property "Footprint" "" (at 218.44 62.23 0) (effects (font (size 1.27 1.27)) (hide yes)))
  (property "Datasheet" "" (at 218.44 62.23 0) (effects (font (size 1.27 1.27)) (hide yes)))
  (property "Description" "" (at 218.44 62.23 0) (effects (font (size 1.27 1.27)) (hide yes)))
  (pin "")
  (pin "")
  (pin "")
  (pin "")
  (pin "")
  (pin "")
  (pin ""))
 (symbol
  (lib_name "24_Input_UC,_Connectors_only_4-000050-001_1")
  (lib_id "PCBA:24_Input_UC,_Connectors_only_4-000050-001")
  (at 218.44 86.36 0)
  (unit 1)
  (exclude_from_sim no)
  (in_bom yes)
  (on_board yes)
  (dnp no)
  (fields_autoplaced yes)
  (property "Reference" "U9" (at 224.155 83.5363 0) (effects (font (size 1.27 1.27))))
  (property "Value" "24_Input_UCRevC" (at 224.155 85.9606 0) (effects (font (size 1.27 1.27))))
  (property "Footprint" "" (at 218.44 86.36 0) (effects (font (size 1.27 1.27)) (hide yes)))
  (property "Datasheet" "" (at 218.44 86.36 0) (effects (font (size 1.27 1.27)) (hide yes)))
  (property "Description" "" (at 218.44 86.36 0) (effects (font (size 1.27 1.27)) (hide yes)))
  (pin "")
  (pin "")
  (pin "")
  (pin "")
  (pin "")
  (pin "")
  (pin ""))
 (symbol
  (lib_name "PICBreakoutRevB_2")
  (lib_id "PCBA:PICBreakoutRevB")
  (at 154.94 140.97 0)
  (unit 1)
  (exclude_from_sim no)
  (in_bom yes)
  (on_board yes)
  (dnp no)
  (fields_autoplaced yes)
  (property "Reference" "U4" (at 164.465 148.0128 0) (effects (font (size 1.27 1.27)) (justify left)))
  (property "Value" "PICBreakoutRevB" (at 164.465 150.4371 0) (effects (font (size 1.27 1.27)) (justify left)))
  (property "Footprint" "" (at 154.94 140.97 0) (effects (font (size 1.27 1.27)) (hide yes)))
  (property "Datasheet" "" (at 154.94 140.97 0) (effects (font (size 1.27 1.27)) (hide yes)))
  (property "Description" "" (at 154.94 140.97 0) (effects (font (size 1.27 1.27)) (hide yes)))
  (pin "")
  (pin "")
  (pin "")
  (pin ""))
 (symbol
  (lib_id "PCBA:PICBreakoutRevB")
  (at 156.21 83.82 0)
  (unit 1)
  (exclude_from_sim no)
  (in_bom yes)
  (on_board yes)
  (dnp no)
  (fields_autoplaced yes)
  (property "Reference" "U2" (at 165.735 90.8628 0) (effects (font (size 1.27 1.27)) (justify left)))
  (property "Value" "PICBreakoutRevB" (at 165.735 93.2871 0) (effects (font (size 1.27 1.27)) (justify left)))
  (property "Footprint" "" (at 156.21 83.82 0) (effects (font (size 1.27 1.27)) (hide yes)))
  (property "Datasheet" "" (at 156.21 83.82 0) (effects (font (size 1.27 1.27)) (hide yes)))
  (property "Description" "" (at 156.21 83.82 0) (effects (font (size 1.27 1.27)) (hide yes)))
  (pin "")
  (pin "")
  (pin "")
  (pin ""))
 (sheet_instances
  (path ""
   (page "1")))
 (embedded_fonts no))
